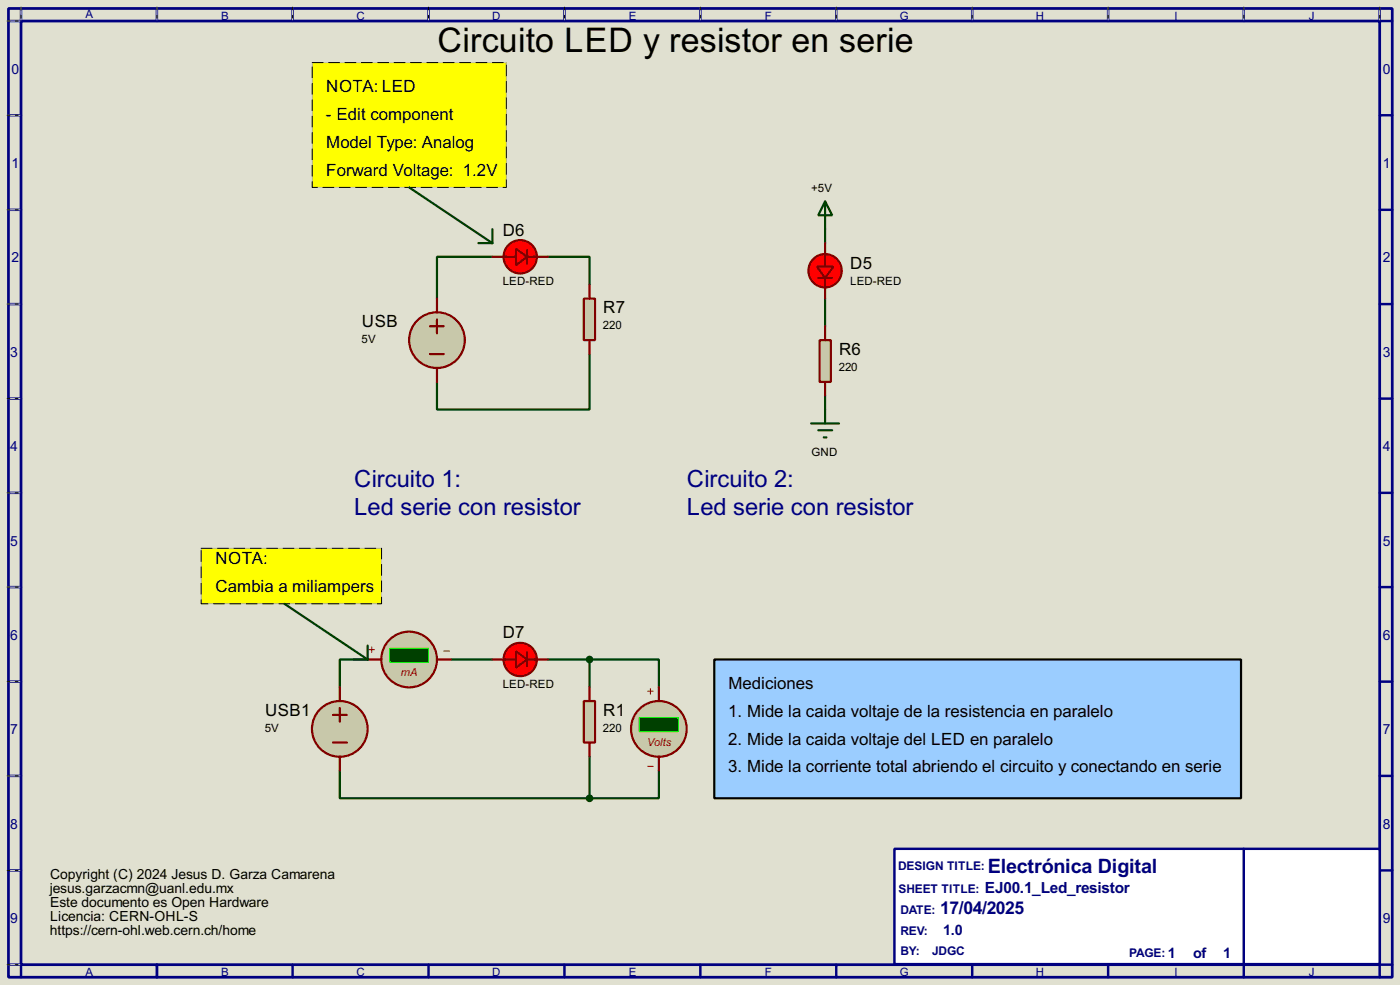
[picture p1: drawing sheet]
<svg xmlns="http://www.w3.org/2000/svg" width="256mm" height="180mm" viewBox="0 0 256 180" stroke-linecap="round" stroke-linejoin="round" font-family="sans-serif">
<path d="M0 0h256.5v180.3h-256.5z" fill="#e0e0d0"/>
<path d="M1.6 1.6h253.5v177.3h-253.5zM3.9 3.9h248.9v172.7h-248.9z" fill="none" stroke="#000080" stroke-width=".5"/>
<g fill="none" stroke="#000080" stroke-width=".45">
<path d="M3.9 1.6v2.3h-2.3M28.8 1.6v2.3M53.6 1.6v2.3M78.5 1.6v2.3M103.4 1.6v2.3M128.3 1.6v2.3M153.2 1.6v2.3M178.1 1.6v2.3M203 1.6v2.3M227.9 1.6v2.3M252.8 1.6v2.3h2.3M1.6 21.1h2.3"/>
<path d="M1.6 38.4h2.3M252.8 21.1h2.3M252.8 38.4h2.3M1.6 55.7h2.3M252.8 55.7h2.3M1.6 73h2.3M252.8 73h2.3M1.6 90.2h2.3M252.8 90.2h2.3M1.6 107.5h2.3M252.8 107.5h2.3M1.6 124.8h2.3"/>
<path d="M252.8 124.8h2.3M1.6 142h2.3M1.6 159.3h2.3M252.8 142h2.3M252.8 159.3h2.3M1.6 176.6h2.3v2.3M28.8 176.6v2.3M53.6 176.6v2.3M78.5 176.6v2.3M103.4 176.6v2.3M128.3 176.6v2.3M153.2 176.6v2.3"/>
<path d="M178.1 176.6v2.3M203 176.6v2.3M227.9 176.6v2.3M255.1 176.6h-2.3v2.3"/>
</g>
<g fill="none" stroke="#e0e0d0" stroke-width=".18">
<path d="M1.3 3.9h2.3M3.9 1.3v2.3M28.8 1.3v2.3M53.6 1.3v2.3M78.5 1.3v2.3M103.4 1.3v2.3M128.3 1.3v2.3M153.2 1.3v2.3M178.1 1.3v2.3M203 1.3v2.3M227.9 1.3v2.3M252.8 1.3v2.3"/>
<path d="M1.3 21.1h2.3M1.3 38.4h2.3M1.3 55.7h2.3M1.3 73h2.3M1.3 90.2h2.3M1.3 107.5h2.3M1.3 124.8h2.3M1.3 142h2.3M1.3 159.3h2.3M1.3 176.6h2.3"/>
</g>
<g fill="none" stroke="#000" stroke-width=".18" stroke-dasharray=".5 1">
<path d="M1.3 3.9h2.3M3.9 1.3v2.3M28.8 1.3v2.3M53.6 1.3v2.3M78.5 1.3v2.3M103.4 1.3v2.3M128.3 1.3v2.3M153.2 1.3v2.3M178.1 1.3v2.3M203 1.3v2.3M227.9 1.3v2.3M252.8 1.3v2.3"/>
<path d="M1.3 21.1h2.3M1.3 38.4h2.3M1.3 55.7h2.3M1.3 73h2.3M1.3 90.2h2.3M1.3 107.5h2.3M1.3 124.8h2.3M1.3 142h2.3M1.3 159.3h2.3M1.3 176.6h2.3"/>
</g>
<path d="M163.9 155.4h88.9v21.1h-88.9z" fill="#fff" stroke="#000080" stroke-width=".45"/>
<path d="M227.9 155.4v21.1" fill="none" stroke="#000080" stroke-width=".45"/>
<g fill="none" stroke="#004000" stroke-width=".4">
<path d="M90.2 47h-10.1v7.7M100.4 47h7.6v5.1M151.2 42v2.5M151.2 54.7v5M108 64.8v10.2h-27.9v-5.1M151.2 72.4v2.6M67.4 120.7h-5.1v5.1M82.6 120.7h7.6M100.4 120.7h7.6M108 120.7h12.7v5.1M108 120.7v5.1M108 138.5v7.6"/>
<path d="M62.3 141v5.1h45.7M120.7 141v5.1h-12.7"/>
</g>
<path d="M130.9 120.7h96.5v25.4h-96.5z" fill="#9bcdff" stroke="#000" stroke-width=".4"/>
<circle cx="151.1" cy="49.6" r="3.1" fill="#f00" stroke="#800000" stroke-width=".4"/>
<path d="M149.9 50.9h2.6M151.2 46.5v2.3M151.2 50.9v1.7" fill="none" stroke="#800000" stroke-width=".4"/>
<path d="M149.7 48.8h3l-1.5 2.1z" fill="#ff2b2b" stroke="#800000" stroke-width=".4"/>
<path d="M151.2 44.5v2.5M151.2 52.1v2.6" fill="none" stroke="#800000" stroke-width=".4"/>
<path d="M150.2 62.3h2v7.6h-2z" fill="#c8c8aa" stroke="#800000" stroke-width=".4"/>
<path d="M151.2 59.7v2.6M151.2 69.9v2.5" fill="none" stroke="#800000" stroke-width=".4"/>
<path d="M151.2 36.9l1.3 2.5h-2.6zM151.2 36.9v5.1M148.6 77.5h5.1M149.9 78.8h2.6M151.2 75v2.5M150.9 80.1h.5" fill="none" stroke="#004000" stroke-width=".4"/>
<circle cx="80" cy="62.3" r="5.1" fill="#c8c8aa" stroke="#800000" stroke-width=".4"/>
<path d="M78.8 59.7h2.5M80.1 54.7v2.5M80.1 58.5v2.5M78.8 64.8h2.5M80.1 67.4v2.5" fill="none" stroke="#800000" stroke-width=".4"/>
<circle cx="95.3" cy="47" r="3.1" fill="#f00" stroke="#800000" stroke-width=".4"/>
<path d="M92.3 47h2.2M96.6 45.8v2.5M96.6 47h1.8" fill="none" stroke="#800000" stroke-width=".4"/>
<path d="M94.5 45.5l2.1 1.5-2.1 1.6z" fill="#ff2b2b" stroke="#800000" stroke-width=".4"/>
<path d="M90.2 47h2.6M97.8 47h2.6" fill="none" stroke="#800000" stroke-width=".4"/>
<path d="M107 54.7h2v7.6h-2z" fill="#c8c8aa" stroke="#800000" stroke-width=".4"/>
<path d="M108 52.1v2.6M108 62.3v2.5" fill="none" stroke="#800000" stroke-width=".4"/>
<path d="M57.2 11.5h35.6v22.8h-35.6z" fill-rule="evenodd" fill="#c8c8aa"/>
<path d="M57.2 11.5h35.6v22.8h-35.6z" fill-rule="evenodd" fill="#ff0"/>
<path d="M57.2 11.5h35.6v22.8h-35.6z" fill="none" stroke="#c8c8aa" stroke-width=".18"/>
<path d="M57.2 11.5h35.6v22.8h-35.6z" fill="none" stroke="#000" stroke-width=".18" stroke-dasharray="2 1"/>
<path d="M75 34.3l15.2 10.2M87.7 44.5h2.5M90.2 42v2.5" fill="none" stroke="#004000" stroke-width=".4"/>
<circle cx="62.2" cy="133.4" r="5.1" fill="#c8c8aa" stroke="#800000" stroke-width=".4"/>
<path d="M61 130.9h2.6M61 135.9h2.6M62.3 125.8v2.5M62.3 129.6v2.5M62.3 138.5v2.5" fill="none" stroke="#800000" stroke-width=".4"/>
<circle cx="95.3" cy="120.7" r="3.1" fill="#f00" stroke="#800000" stroke-width=".4"/>
<path d="M96.6 119.4v2.6M92.3 120.7h2.2M96.6 120.7h1.8" fill="none" stroke="#800000" stroke-width=".4"/>
<path d="M94.5 119.2l2.1 1.5-2.1 1.5z" fill="#ff2b2b" stroke="#800000" stroke-width=".4"/>
<path d="M90.2 120.7h2.6M97.8 120.7h2.6" fill="none" stroke="#800000" stroke-width=".4"/>
<path d="M107 128.3h2v7.6h-2z" fill="#c8c8aa" stroke="#800000" stroke-width=".4"/>
<path d="M108 125.8v2.5M108 135.9v2.6" fill="none" stroke="#800000" stroke-width=".4"/>
<circle cx="74.9" cy="120.7" r="5.1" fill="#c8c8aa" stroke="#800000" stroke-width=".4"/>
<path d="M67.6 118.9h1M68.1 118.4v1M81.3 119.2h1.1" fill="none" stroke="#800000" stroke-width=".18"/>
<path d="M71.4 118.7h7.1v2.5h-7.1z" fill="#004000" stroke="#0f0" stroke-width=".2"/>
<path d="M67.4 120.7h2.5M80.1 120.7h2.5" fill="none" stroke="#800000" stroke-width=".4"/>
<circle cx="120.7" cy="133.4" r="5.1" fill="#c8c8aa" stroke="#800000" stroke-width=".4"/>
<path d="M118.7 126.5h1M119.2 126v1.1M118.7 140.3h1" fill="none" stroke="#800000" stroke-width=".18"/>
<path d="M117.1 131.4h7.2v2.5h-7.2z" fill="#004000" stroke="#0f0" stroke-width=".2"/>
<path d="M120.7 125.8v2.5M120.7 138.5v2.5" fill="none" stroke="#800000" stroke-width=".4"/>
<g fill="#004000" stroke="#004000" stroke-width=".4">
<circle cx="108" cy="120.7" r=".5"/>
<circle cx="108" cy="146.1" r=".5"/>
</g>
<path d="M36.9 100.4h33v10.1h-33z" fill-rule="evenodd" fill="#c8c8aa"/>
<path d="M36.9 100.4h33v10.1h-33z" fill-rule="evenodd" fill="#ff0"/>
<path d="M36.9 100.4h33v10.1h-33z" fill="none" stroke="#c8c8aa" stroke-width=".18"/>
<path d="M36.9 100.4h33v10.1h-33z" fill="none" stroke="#000" stroke-width=".18" stroke-dasharray="2 1"/>
<path d="M52.1 110.5l15.3 10.2M67.4 118.2v2.5M64.8 120.7h2.6" fill="none" stroke="#004000" stroke-width=".4"/>
<text font-size="7" x="80.2" y="9.5">Circuito LED y resistor en serie</text>
<g font-size="4.9" fill="#000080">
<text x="64.9" y="89.1">Circuito 1:</text>
<text x="125.8" y="89.1">Circuito 2:</text>
<text x="64.9" y="94.2">Led serie con resistor</text>
<text x="125.8" y="94.2">Led serie con resistor</text>
</g>
<text font-size="4.1" fill="#000080" x="181" y="159.7">Electrónica Digital</text>
<text font-size="3.6" fill="#000080" x="172.3" y="167.4">17/04/2025</text>
<g font-size="3.5">
<text x="59.8" y="16.9">NOTA: LED</text>
<text x="59.7" y="22">- Edit component</text>
<text x="59.8" y="27.1">Model Type: Analog</text>
<text x="59.8" y="32.1">Forward Voltage: 1.2V</text>
<text x="92.1" y="43.2">D6</text>
<text x="155.8" y="49.2">D5</text>
<text x="66.3" y="59.9">USB</text>
<text x="110.5" y="57.4">R7</text>
<text x="153.7" y="64.9">R6</text>
<text x="39.5" y="103.3">NOTA:</text>
<text x="39.5" y="108.4">Cambia a miliampers</text>
<text x="92.1" y="116.9">D7</text>
<text x="48.6" y="131">USB1</text>
<text x="110.5" y="131">R1</text>
<text x="133.4" y="131.2">1. Mide la caida voltaje de la resistencia en paralelo</text>
<text x="133.5" y="126.1">Mediciones</text>
<text x="133.4" y="136.3">2. Mide la caida voltaje del LED en paralelo</text>
<text x="133.4" y="141.4">3. Mide la corriente total abriendo el circuito y conectando en serie</text>
</g>
<text font-size="3.2" fill="#000080" x="180.4" y="163.5">EJ00.1_Led_resistor</text>
<g font-size="3" fill="#000080">
<text x="172.8" y="171.1">1.0</text>
<text x="214" y="175.4">1</text>
<text x="218.6" y="175.4">of</text>
<text x="224.1" y="175.4">1</text>
</g>
<g font-size="2.9" fill="#000080">
<text x="2.1" y="13.5">0</text>
<text x="253.4" y="13.5">0</text>
<text x="2.1" y="30.7">1</text>
<text x="253.4" y="30.7">1</text>
<text x="2.1" y="48">2</text>
<text x="253.4" y="48">2</text>
<text x="1.9" y="65.3">3</text>
<text x="253.4" y="65.3">3</text>
<text x="1.9" y="82.5">4</text>
<text x="253.4" y="82.5">4</text>
<text x="1.9" y="99.9">5</text>
<text x="253.4" y="99.9">5</text>
<text x="1.9" y="117.1">6</text>
<text x="253.4" y="117.1">6</text>
<text x="1.9" y="134.4">7</text>
<text x="253.4" y="134.4">7</text>
<text x="1.9" y="151.7">8</text>
<text x="253.4" y="151.7">8</text>
<text x="1.9" y="168.9">9</text>
<text x="253.4" y="168.9">9</text>
</g>
<g font-size="2.9">
<text x="9.2" y="161">Copyright (C) 2024 Jesus D. Garza Camarena</text>
<text x="9.2" y="163.5">jesus.garzacmn@uanl.edu.mx</text>
<text x="9.2" y="166">Este documento es Open Hardware</text>
<text x="9.2" y="171.1">https://cern-ohl.web.cern.ch/home</text>
<text x="9.2" y="168.6">Licencia: CERN-OHL-S</text>
</g>
<g font-size="2.5" fill="#000080">
<text x="164.5" y="159.2">DESIGN TITLE:</text>
<text x="164.6" y="163.5">SHEET TITLE:</text>
<text x="164.9" y="167.4">DATE:</text>
<text x="164.9" y="171.2">REV:</text>
<text x="164.9" y="174.7">BY:</text>
<text x="170.7" y="174.7">JDGC</text>
<text x="206.8" y="175.2">PAGE:</text>
</g>
<g font-size="2.4" fill="#000080">
<text x="15.6" y="3.4">A</text>
<text x="40.5" y="3.6">B</text>
<text x="65.3" y="3.6">C</text>
<text x="90.2" y="3.6">D</text>
<text x="115.2" y="3.6">E</text>
<text x="140.1" y="3.6">F</text>
<text x="164.8" y="3.6">G</text>
<text x="189.8" y="3.6">H</text>
<text x="215.1" y="3.6">I</text>
<text x="239.8" y="3.6">J</text>
<text x="15.6" y="178.7">A</text>
<text x="40.5" y="178.7">B</text>
<text x="65.3" y="178.7">C</text>
<text x="90.2" y="178.7">D</text>
<text x="115.2" y="178.7">E</text>
<text x="140.1" y="178.7">F</text>
<text x="164.8" y="178.7">G</text>
<text x="189.8" y="178.7">H</text>
<text x="215.1" y="178.7">I</text>
<text x="239.8" y="178.7">J</text>
</g>
<g font-size="2.4">
<text x="148.6" y="35.1">+5V</text>
<text x="92.1" y="52.2">LED-RED</text>
<text x="155.7" y="52.1">LED-RED</text>
<text x="66.3" y="62.8">5V</text>
<text x="110.5" y="60.3">220</text>
<text x="153.7" y="67.9">220</text>
<text x="148.6" y="83.4">GND</text>
<text x="92.1" y="126">LED-RED</text>
<text x="48.5" y="133.9">5V</text>
<text x="110.5" y="133.9">220</text>
</g>
<g font-size="2.4" fill="#008000">
<text x="72.3" y="120.7">+88.8</text>
<text x="118.1" y="133.4">+88.8</text>
</g>
<g font-size="2.3" fill="#800000">
<text x="73.5" y="123.8">mA</text>
<text x="118.5" y="136.5">Volts</text>
</g>
</svg>
